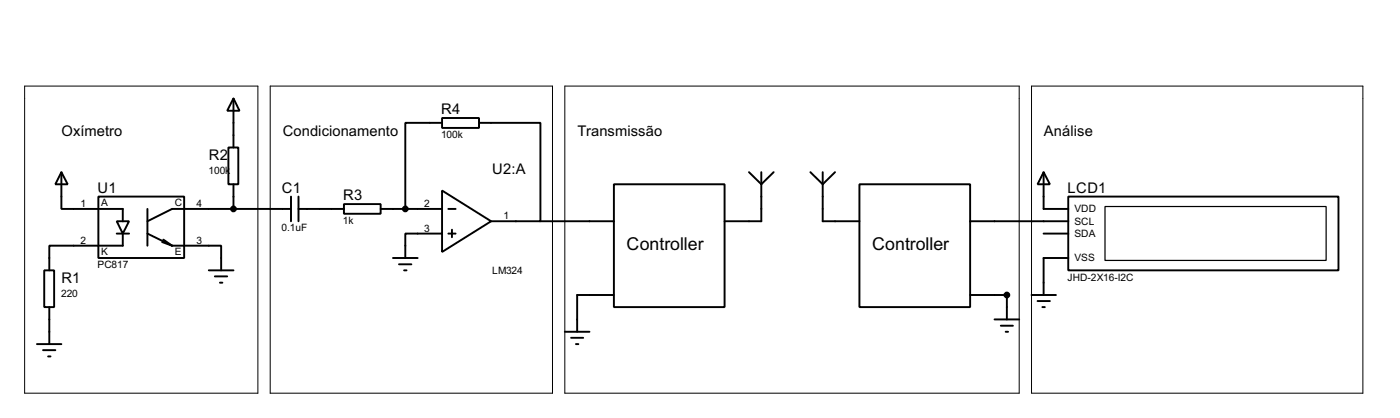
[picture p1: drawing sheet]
<svg xmlns="http://www.w3.org/2000/svg" width="290mm" height="86mm" viewBox="0 0 290 86" stroke-linecap="round" stroke-linejoin="round" font-family="sans-serif">
<g fill="none" stroke="#000" stroke-width=".4">
<path d="M12.7 35.6l1.3 2.5h-2.5zM12.7 35.6v7.6h12.7v2.6M47.3 30.5h2v7.6h-2zM48.3 20.4l1.3 2.5h-2.6zM48.3 20.4v10.1M48.3 38.1v5.1M91.5 39.4l10.1 6.4-10.1 6.3zM91.5 24.4h7.6v2.1h-7.6zM91.5 25.4h-7.6v17.8M99.1 25.4h12.7v20.4h-10.2M127 38.1h22.9v25.4h-22.9zM155 35.6l2.5 2.5 2.6-2.5"/>
<path d="M157.5 35.6v10.2h-7.6M167.7 35.6l2.5 2.5 2.6-2.5M170.2 35.6v10.2h7.6M177.8 38.1h22.9v25.4h-22.9zM215.9 35.6l1.3 2.5h-2.5zM215.9 35.6v7.6h5.1M9.2 55.9h2v7.6h-2zM20.4 40.7h17.7v12.7h-17.7zM24.2 45.8h2.5l-1.3 2.5zM24.2 48.3h2.5M25.4 48.3v2.5h-15.2v5.1M30.5 43.2v7.6"/>
<path d="M30.5 48.3l5.1 2.5M33.6 50.1l2 .7M33.8 49.6l1.8 1.2M35.6 50.8h10.2v5.1M43.2 55.9h5.1M44.5 57.2h2.5M45.5 58.5h.5M60.2 43.2h-24.6l-5.1 2.6M60.2 40.7v5.1M61.8 43.2h9.4M61.8 40.7v5.1M71.2 42.2h7.6v2h-7.6z"/>
<path d="M78.8 43.2h12.7M81.3 53.4h5.1M82.6 54.7h2.5M83.6 55.9h.5M91.5 48.3h-7.6v5.1M92.8 43.2h1.5M92.8 48.3h1.5M93.5 47.5v1.6M111.8 45.8h10.2M122 45.8h5zM200.7 45.8h5.1zM205.8 45.8h15.2"/>
<path d="M215.9 48.3h5.1M221 40.7h55.9v15.2h-55.9zM221 53.4h-5.1v7.6M7.7 71.2h5M8.9 72.4h2.6M10 73.7h.5M10.2 63.5v7.7M116.9 68.6h5.1M118.2 69.9h2.5M119.2 71.2h.5M122 61h5zM122 61h-2.6v7.6"/>
<path d="M200.7 61h5.1zM205.8 61h2.5v5.1M205.8 66.1h5.1M207.1 67.4h2.5M208.1 68.6h.5M213.4 61h5.1M214.7 62.3h2.5M215.7 63.5h.5"/>
</g>
<g fill="#000" stroke="#000" stroke-width=".4">
<circle cx="48.3" cy="43.2" r=".5"/>
<circle cx="83.8" cy="43.2" r=".5"/>
<circle cx="208.3" cy="61" r=".5"/>
</g>
<path d="M228.6 42.7h45.8v11.2h-45.8z" fill="none" stroke="#000" stroke-width=".25"/>
<path d="M5.1 17.8h48.3v63.5h-48.3zM55.9 17.8h58.4v63.5h-58.4zM116.9 17.8h94v63.5h-94zM213.4 17.8h68.6v63.5h-68.6z" fill="none" stroke="#000" stroke-width=".21"/>
<g font-size="4.1">
<text x="129.6" y="51.6">Controller</text>
<text x="180.4" y="51.6">Controller</text>
</g>
<g font-size="3.4">
<text x="91.3" y="23.6">R4</text>
<text x="12.8" y="28.2">Oxímetro</text>
<text x="58.5" y="28.2">Condicionamento</text>
<text x="119.5" y="28.2">Transmissão</text>
<text x="216" y="28.2">Análise</text>
<text x="43.2" y="33.1">R2</text>
<text x="20.2" y="39.9">U1</text>
<text x="58.3" y="39.9">C1</text>
<text x="71" y="41.4">R3</text>
<text x="101.9" y="36.1">U2:A</text>
<text x="220.9" y="39.9">LCD1</text>
<text x="12.7" y="58.5">R1</text>
</g>
<g font-size="2.4">
<text x="91.3" y="28.6">100k</text>
<text x="43.2" y="36">100k</text>
<text x="16.7" y="42.8">1</text>
<text x="20.9" y="42.7">A</text>
<text x="36.1" y="42.7">C</text>
<text x="40.7" y="42.8">4</text>
<text x="58.3" y="47.9">0.1uF</text>
<text x="71" y="46.3">1k</text>
<text x="87.8" y="47.9">3</text>
<text x="87.8" y="42.8">2</text>
<text x="104.2" y="45.4">1</text>
<text x="222.3" y="46.5">SCL</text>
<text x="222.3" y="43.9">VDD</text>
<text x="16.7" y="50.4">2</text>
<text x="20.9" y="52.8">K</text>
<text x="36.2" y="52.8">E</text>
<text x="40.7" y="50.4">3</text>
<text x="222.3" y="49">SDA</text>
<text x="20.2" y="55.5">PC817</text>
<text x="101.8" y="56.8">LM324</text>
<text x="220.8" y="58">JHD-2X16-I2C</text>
<text x="222.3" y="54.1">VSS</text>
<text x="12.7" y="61.4">220</text>
</g>
</svg>
